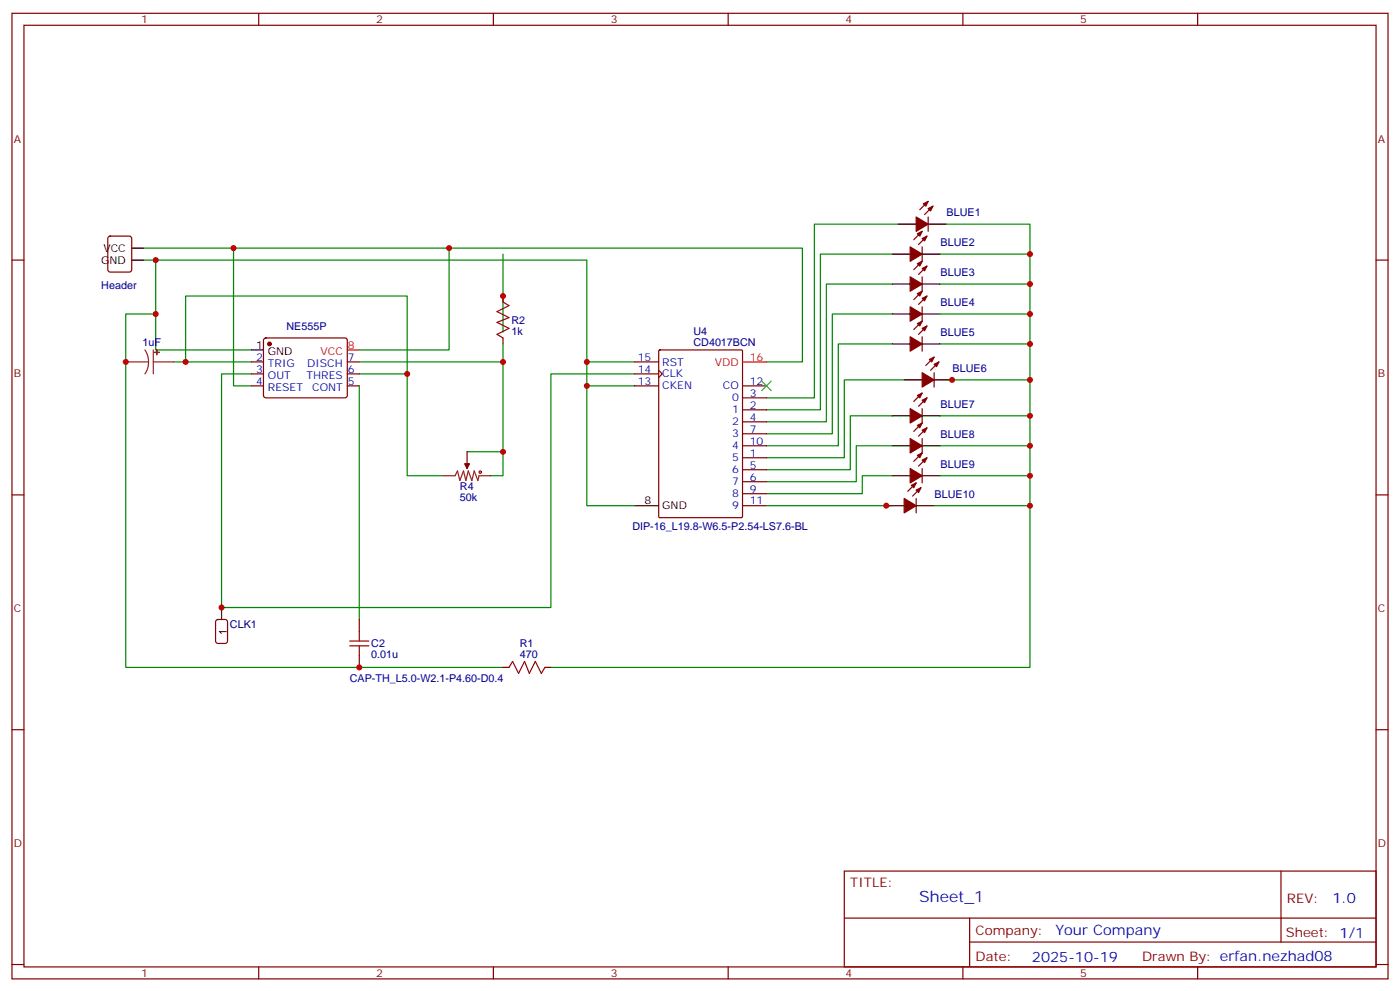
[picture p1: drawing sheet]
<svg xmlns="http://www.w3.org/2000/svg" width="412mm" height="292mm" viewBox="0 0 412 292" stroke-linecap="round" stroke-linejoin="round" font-family="sans-serif">
<g fill="none" stroke="#870000" stroke-width=".35">
<path d="M3.5 3.9h405.4v284.4h-405.4zM7.1 7.4h398.2v277.3h-398.2zM76.2 3.9v3.5M145.3 3.9v3.5M214.5 3.9v3.5M283.6 3.9v3.5M352.8 3.9v3.5M273.4 59.3l-2.5 2.5M3.5 76.6h3.6M32 69.7l.5-.2h5.6l.7 .5v9.4l-.5 .7h-5.8l-.7-.4-.1-9.5zM271.6 72.7v4.2l-2.4 2.5M271.6 68.1l-2.4 2.5"/>
<path d="M273 69.5l-2.4 2.5M273 78.4l-2.4 2.4M273.4 63.9v4.2M274.8 60.7l-2.5 2.5M405.3 76.6h3.6M77.8 99.7l.5-.2h23.3l.5 .2 .2 .5-.1 16.5-.6 .5-23.6-.1-.4-.6v-16.3zM148.2 87.2v1.7M148.2 99.5v1.8M271.6 81.5v4.3l-2.4 2.4M271.6 90.3v4.3l-2.4 2.4M271.6 99.2v4.2M273 87.2l-2.4 2.4"/>
<path d="M273 96l-2.4 2.5M74.1 106.6h3.5M74.1 110.1h3.5M74.1 113.6h3.5M102.3 106.6h3.5M102.3 110.1h3.5M102.3 113.6h3.5M187 106.6h7M187 110.1h7M187 113.6h7M194 109l1.1 1.1-1.1 1.1M194.1 103.2l.3-.2h24l.3 .2v48.9l-.2 .3h-24.1l-.3-.2z"/>
<path d="M218.7 113.6h7.1M218.7 117.2h7.1M271.6 115.7l-2.4 2.5M273 117.2l-2.4 2.4M275.2 109.7v4.3M275.2 105.2l-2.5 2.4M276.6 106.6l-2.5 2.4M137.6 133v3.6M218.7 134.8h7.1M218.7 120.7h7.1M218.7 124.2h7.1M218.7 138.3h7.1"/>
<path d="M218.7 127.7h7.1M218.7 131.3h7.1M271.6 120.3v4.3l-2.4 2.4M271.6 129.2v4.2l-2.4 2.5M271.6 138v4.2M273 126l-2.4 2.4M273 134.8l-2.4 2.5M3.5 145.7h3.6M218.7 141.9h7.1M218.7 145.4h7.1M218.7 148.9h7.1M269.9 146.8v4.2"/>
<path d="M269.9 142.2l-2.5 2.5M271.3 143.6l-2.5 2.5M405.3 145.7h3.6M105.8 182.4v3.5M105.8 193v3.5M148.2 196.5h1.7M160.5 196.5h1.8M3.5 214.9h3.6M405.3 214.9h3.6M248.7 256.5h156.6v28.2h-156.6zM377.3 256.5v20.9M248.7 270.4h156.5"/>
<path d="M285.6 277.4h119.6M285.6 270.4v14.1M3.5 284h3.6M76.2 284.7v3.6M145.3 284.7v3.6M214.5 284.7v3.6M283.6 284.7v3.6M352.8 284.7v3.6M405.3 284h3.6"/>
</g>
<g fill="none" stroke="#008700" stroke-width=".35">
<path d="M42.3 76.6h130.6v30h14.1M42.3 73.1h194.1v33.5h-10.6M45.9 76.6v15.9h-8.9v104h111.2M68.8 73.1v40.5h5.3M132.3 73.1v29.9h-26.5M148.2 74.8v23M262.8 74.8h-21.1v45.9h-15.9M264.6 66h-24.7v51.2h-14.1M276.9 74.8h26.5v8.8M278.7 66h24.7v8.8M45.9 92.5v10.5h28.2M262.8 92.5h-17.6v35.2h-19.4"/>
<path d="M262.8 83.6h-19.4v40.6h-17.6M276.9 83.6h26.5v8.9M276.9 92.5h26.5v8.8M51.2 106.6h22.9M54.7 106.6v-19.4h65.2v22.9h-14.1M74.1 110.1h-8.8v68.8h97v-68.8h24.7M105.8 113.6v68.8M105.8 106.6h42.4M119.9 110.1v30h10.6M148.2 101.3v38.8h-3.6M172.9 113.6v35.3h14.1M172.9 106.6v7h14.1"/>
<path d="M262.8 101.3h-15.9v30h-21.1M266.3 111.9h-17.6v22.9h-22.9M276.9 101.3h26.5v10.6M278.7 111.9h24.7v10.5M137.6 133h10.6M262.8 131.3h-10.6v10.6h-26.4M262.8 122.4h-12.3v15.9h-24.7M276.9 122.4h26.5v8.9M276.9 131.3h26.5v8.8M225.8 148.9h37M262.8 140.1h-8.8v5.3h-28.2M275.2 148.9h28.2v47.6h-141.1"/>
<path d="M276.9 140.1h26.5v8.8"/>
</g>
<g fill="#870000" stroke="#870000" stroke-width=".35">
<path d="M272 60l1.4-.7-.7 1.4z"/>
<path d="M273.4 61.4l1.4-.7-.7 1.4z"/>
<path d="M269.9 63.9l3.5 2.1-3.5 2.1z"/>
<path d="M136.9 136.6h1.4l-.7 1.4z"/>
<path d="M270.2 68.8l1.4-.7-.7 1.4z"/>
<path d="M271.6 70.2l1.4-.7-.7 1.4z"/>
<path d="M268.1 72.7l3.5 2.1-3.5 2.1z"/>
<path d="M270.2 77.6l1.4-.7-.7 1.5z"/>
<path d="M271.6 79.1l1.4-.7-.7 1.4z"/>
<path d="M268.1 81.5l3.5 2.1-3.5 2.2z"/>
<path d="M270.2 86.5l1.4-.7-.7 1.4z"/>
<path d="M271.6 87.9l1.4-.7-.7 1.4z"/>
<path d="M268.1 90.3l3.5 2.2-3.5 2.1z"/>
<path d="M270.2 95.3l1.4-.7-.7 1.4z"/>
<path d="M271.6 96.7l1.4-.7-.7 1.4z"/>
<path d="M268.1 99.2l3.5 2.1-3.5 2.1z"/>
<path d="M273.8 105.9l1.4-.7-.7 1.4z"/>
<path d="M275.2 107.3l1.4-.7-.7 1.4z"/>
<path d="M271.6 109.7l3.6 2.2-3.6 2.1z"/>
<path d="M270.2 116.5l1.4-.8-.7 1.5z"/>
<path d="M271.6 117.9l1.4-.7-.7 1.4z"/>
<path d="M268.1 120.3l3.5 2.1-3.5 2.2z"/>
<path d="M270.2 125.3l1.4-.7-.7 1.4z"/>
<path d="M271.6 126.7l1.4-.7-.7 1.4z"/>
<path d="M268.1 129.2l3.5 2.1-3.5 2.1z"/>
<path d="M270.2 134.1l1.4-.7-.7 1.4z"/>
<path d="M271.6 135.5l1.4-.7-.7 1.4z"/>
<path d="M268.1 138l3.5 2.1-3.5 2.1z"/>
<path d="M268.5 142.9l1.4-.7-.7 1.4z"/>
<path d="M269.9 144.3l1.4-.7-.7 1.4z"/>
<path d="M266.3 146.8l3.6 2.1-3.6 2.1z"/>
<circle cx="79.4" cy="101.3" r=".53"/>
</g>
<g fill="none" stroke="#000" stroke-width=".35">
<path d="M38.8 76.6h3.5M38.8 73.1h3.5M262.8 74.8h5.3M264.6 66h5.3M271.6 74.8h5.3M273.4 66h5.3M262.8 83.6h5.3M262.8 92.5h5.3M271.6 83.6h5.3M271.6 92.5h5.3M74.1 103h3.5M262.8 101.3h5.3"/>
<path d="M266.3 111.9h5.3M271.6 101.3h5.3M275.2 111.9h5.3M262.8 122.4h5.3M262.8 131.3h5.3M271.6 122.4h5.3M271.6 131.3h5.3M187 148.9h7M261.1 148.9h5.2M262.8 140.1h5.3M269.9 148.9h5.3M271.6 140.1h5.3"/>
<path d="M65.3 178.9v3.5"/>
</g>
<path d="M102.3 103h3.5M218.7 106.6h7.1" fill="none" stroke="#f00" stroke-width=".35"/>
<path d="M37 106.6h6.7M42.7 103l.8 1.7 .2 1.9M43.7 106.6l-.2 1.8-.8 1.7M45.2 106.6h6M45.2 103v7.1M137.6 136.6v1.4M130.5 140.1h3.6l.7-1.4 .7 2.8 1-2.8 .7 2.8 .7-2.8 1.1 2.8 .7-2.8 1.1 2.8 .3-1.4h3.5" fill="none" stroke="#8c2424" stroke-width=".35"/>
<g fill="#8c2424" stroke="#8c2424" stroke-width=".35">
<path d="M46.2 103v1.5z"/>
<path d="M45.5 103.8h1.4z"/>
</g>
<g fill="none" stroke="#a10000" stroke-width=".35">
<path d="M148.2 88.9l1.7 1.1-3.5 1.8 3.5 1.7-3.5 1.4 3.5 1.8-3.5 1.8 1.8 1M103 190.2h5.7M103 188.8h5.7M105.8 185.9v2.9M105.8 190.2v2.8M149.9 196.5l1.1-1.7 1.8 3.5 1.7-3.5 1.4 3.5 1.8-3.5 1.8 3.5 1-1.8"/>
<circle cx="141.5" cy="139" r=".35"/>
</g>
<path d="M63.7 182.6l.5-.2h2.1l.7 .5v5.9l-.4 .6-2.4 .1-.6-.5-.1-5.9z" fill="none" stroke="#900" stroke-width=".35"/>
<path d="M224.4 112.2l2.8 2.8M227.2 112.2l-2.8 2.8" fill="none" stroke="#3c3" stroke-width=".35"/>
<g fill="#c00">
<circle cx="303.4" cy="74.8" r=".88"/>
<circle cx="303.4" cy="83.6" r=".88"/>
<circle cx="303.4" cy="92.5" r=".88"/>
<circle cx="303.4" cy="101.3" r=".88"/>
<circle cx="303.4" cy="111.9" r=".88"/>
<circle cx="303.4" cy="122.4" r=".88"/>
<circle cx="303.4" cy="131.3" r=".88"/>
<circle cx="303.4" cy="140.1" r=".88"/>
<circle cx="303.4" cy="148.9" r=".88"/>
<circle cx="105.8" cy="196.5" r=".88"/>
<circle cx="65.3" cy="178.9" r=".88"/>
<circle cx="148.2" cy="87.2" r=".88"/>
<circle cx="119.9" cy="110.1" r=".88"/>
<circle cx="54.7" cy="106.6" r=".88"/>
<circle cx="68.8" cy="73.1" r=".88"/>
<circle cx="45.9" cy="92.5" r=".88"/>
<circle cx="45.9" cy="76.6" r=".88"/>
<circle cx="172.9" cy="106.6" r=".88"/>
<circle cx="172.9" cy="113.6" r=".88"/>
<circle cx="148.2" cy="133" r=".88"/>
<circle cx="148.2" cy="106.6" r=".88"/>
<circle cx="132.3" cy="73.1" r=".88"/>
<circle cx="37" cy="106.6" r=".88"/>
<circle cx="280.5" cy="111.9" r=".88"/>
<circle cx="261.1" cy="148.9" r=".88"/>
</g>
<text font-size="4.6" fill="#00f" x="270.8" y="265.5">Sheet_1</text>
<g font-size="4.2" fill="#00f">
<text x="392.5" y="265.8">1.0</text>
<text x="310.9" y="275.3">Your Company</text>
<text x="304" y="283.1">2025-10-19</text>
</g>
<g font-size="3.9" fill="#800">
<text x="250.5" y="261.1">TITLE:</text>
<text x="379.1" y="265.8">REV:</text>
<text x="287.4" y="275.3">Company:</text>
<text x="378.7" y="275.9">Sheet: 1/1</text>
<text x="287.4" y="283">Date:</text>
<text x="336.4" y="283.1">Drawn By: erfan.nezhad08</text>
</g>
<g font-size="3.2" fill="#800">
<text x="41.6" y="6.9">1</text>
<text x="110.8" y="6.9">2</text>
<text x="179.9" y="6.9">3</text>
<text x="249.1" y="6.9">4</text>
<text x="318.2" y="6.9">5</text>
<text x="4.1" y="42">A</text>
<text x="405.9" y="42">A</text>
<text x="4.1" y="111.2">B</text>
<text x="405.9" y="111.2">B</text>
<text x="4.1" y="180.3">C</text>
<text x="405.9" y="180.3">C</text>
<text x="4.1" y="249.4">D</text>
<text x="405.9" y="249.4">D</text>
<text x="41.6" y="287.7">1</text>
<text x="110.8" y="287.7">2</text>
<text x="179.9" y="287.7">3</text>
<text x="249.1" y="287.7">4</text>
<text x="318.2" y="287.7">5</text>
</g>
<g font-size="3.2" fill="#000080">
<text x="278.8" y="63.6">BLUE1</text>
<text x="277.1" y="72.4">BLUE2</text>
<text x="277.1" y="81.3">BLUE3</text>
<text x="29.8" y="85">Header</text>
<text x="150.6" y="95.4">R2</text>
<text x="277.1" y="90.1">BLUE4</text>
<text x="42" y="102">1uF</text>
<text x="84.4" y="97.1">NE555P</text>
<text x="150.6" y="98.6">1k</text>
<text x="204.3" y="101.9">CD4017BCN</text>
<text x="204.3" y="98.7">U4</text>
<text x="277.1" y="98.9">BLUE5</text>
<text x="280.6" y="109.5">BLUE6</text>
<text x="277.1" y="120.1">BLUE7</text>
<text x="277.1" y="128.9">BLUE8</text>
<text x="277.1" y="137.7">BLUE9</text>
<text x="135.5" y="147.5">50k</text>
<text x="135.5" y="144.3">R4</text>
<text x="275.3" y="146.5">BLUE10</text>
<text x="186.3" y="156">DIP-16_L19.8-W6.5-P2.54-LS7.6-BL</text>
<text x="67.7" y="185">CLK1</text>
<text x="109.4" y="190.6">C2</text>
<text x="153.1" y="190.5">R1</text>
<text x="109.4" y="193.8">0.01u</text>
<text x="153.1" y="193.7">470</text>
<text x="103" y="201">CAP-TH_L5.0-W2.1-P4.60-D0.4</text>
</g>
<g font-size="3.2">
<text x="29.8" y="77.6">GND</text>
<text x="30.4" y="74.1">VCC</text>
<text x="75.4" y="102.7">1</text>
<text x="78.9" y="104.5">GND</text>
<text x="189.9" y="148.6">8</text>
<text x="195.1" y="150">GND</text>
<text x="66.9" y="187" transform="rotate(-90 66.9 187)">1</text>
</g>
<g font-size="3.2" fill="#00f">
<text x="75.4" y="106.2">2</text>
<text x="78.9" y="108">TRIG</text>
<text x="90.5" y="108">DISCH</text>
<text x="102.5" y="106.2">7</text>
<text x="187.9" y="106.2">15</text>
<text x="195.1" y="107.6">RST</text>
<text x="75.4" y="109.7">3</text>
<text x="75.4" y="113.3">4</text>
<text x="78.9" y="111.5">OUT</text>
<text x="90.3" y="111.5">THRES</text>
<text x="102.5" y="113.3">5</text>
<text x="102.5" y="109.7">6</text>
<text x="187.9" y="109.7">14</text>
<text x="187.9" y="113.3">13</text>
<text x="195.1" y="111.2">CLK</text>
<text x="220.8" y="113.3">12</text>
<text x="78.9" y="115">RESET</text>
<text x="92" y="115">CONT</text>
<text x="195.1" y="114.7">CKEN</text>
<text x="212.9" y="114.7">CO</text>
<text x="215.6" y="118.2">0</text>
<text x="220.8" y="116.8">3</text>
<text x="215.6" y="121.7">1</text>
<text x="215.6" y="125.3">2</text>
<text x="220.8" y="120.3">2</text>
<text x="220.8" y="123.9">4</text>
<text x="215.6" y="128.8">3</text>
<text x="220.8" y="127.4">7</text>
<text x="220.8" y="130.9">10</text>
<text x="215.6" y="135.9">5</text>
<text x="215.6" y="132.3">4</text>
<text x="220.8" y="134.4">1</text>
<text x="220.8" y="138">5</text>
<text x="215.6" y="139.4">6</text>
<text x="215.6" y="142.9">7</text>
<text x="220.8" y="141.5">6</text>
<text x="215.6" y="146.4">8</text>
<text x="215.6" y="150">9</text>
<text x="220.8" y="145">9</text>
<text x="220.8" y="148.6">11</text>
</g>
<g font-size="3.2" fill="#f00">
<text x="94.4" y="104.5">VCC</text>
<text x="102.5" y="102.7">8</text>
<text x="210.6" y="107.6">VDD</text>
<text x="220.8" y="106.2">16</text>
</g>
</svg>
